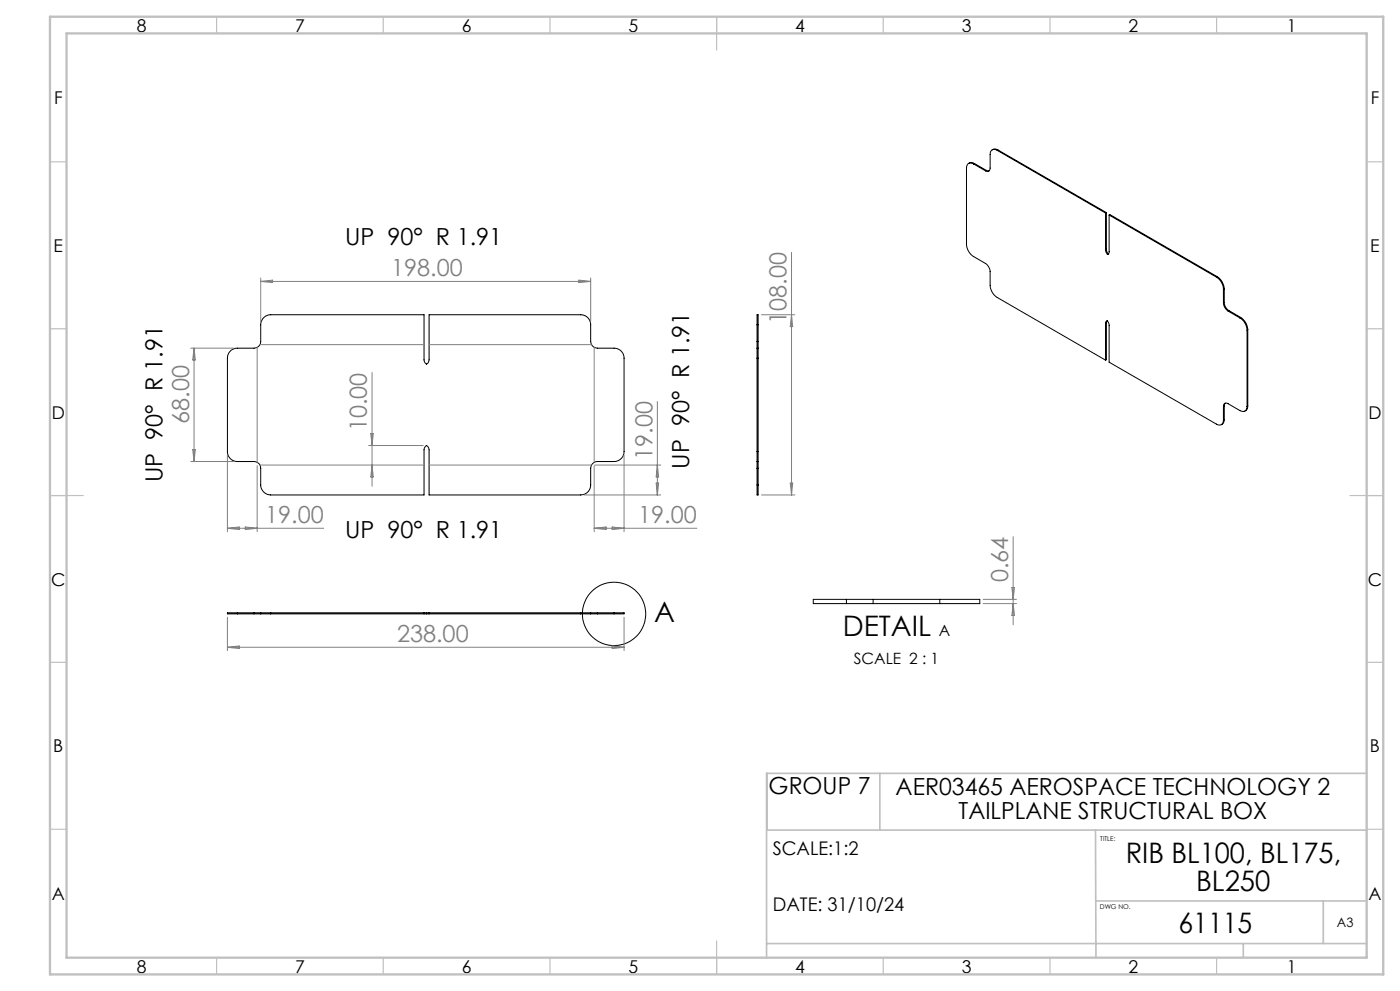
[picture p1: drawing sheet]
<svg xmlns="http://www.w3.org/2000/svg" width="420mm" height="297mm" viewBox="0 0 420 297" stroke-linecap="round" stroke-linejoin="round" font-family="sans-serif">
<g fill="none" stroke="#000" stroke-width=".3">
<path d="M290.6 49l.7-.3 1 .3M292.1 49.1a1.32 1.32 0 0 0-1.5-.1 1.32 1.32 0 0 0-.7 1.4v22.8a4.6 4.6 0 0 0 2.2 3.7l3.5 2a3.2 3.2 0 0 1 1.4 2.5v4.1a4.6 4.6 0 0 0 2.2 3.6l32.5 18.8M292.1 49.1l3.5 2.1M292.3 49l-.2 .1M292.3 49l3.5 2M295.8 51l.9 .2M295.8 51l-.2 .2M297.6 44.9l1.1-.2 .7 .2M299.2 45a1.29 1.29 0 0 0-1.5-.1 1.29 1.29 0 0 0-.7 1.4v4.1a.86 .86 0 0 1-.4 .9 .86 .86 0 0 1-1-.1M299.2 45l32.5 18.8M299.4 44.9l32.5 18.8M299.4 44.9l-.2 .1"/>
<path d="M331.7 74.9l.5 1.3M331.7 63.8v11.1M331.9 74.7l.5 1.4M331.9 63.7l-.2 .1M331.9 74.7l-.2 .2M331.9 63.7v11M332.4 76.1l-.2 .1M332.4 76.1h.1M332.7 64.4v11.2l-.1 .4-.4 .2M332.7 64.4l32.2 18.6M332.7 64.4l.3-.1 32.1 18.6M227.1 97.3v-3h.3v3"/>
<path d="M227.1 97.3v5M227.1 97.3h.3M227.4 97.3v5M331.7 96.9v-.1a.47 .47 0 0 1 .5-.6 .47 .47 0 0 1 .4 .6l.1 11.7 32.2 18.6a1.29 1.29 0 0 0 1.5 .2 1.29 1.29 0 0 0 .6-1.4M331.7 96.9v11M331.9 96.8v11l-.2 .1M331.9 96.8l-.2 .1M332.1 96.2l-.2 .6M364.9 83a4.5 4.5 0 0 1 2.1 3.7M365.1 82.9a4.6 4.6 0 0 1 2.2 3.7M365.1 82.9l-.2 .1M367 90.8a3.2 3.2 0 0 0 1.4 2.4"/>
<path d="M367 86.7v4.1M367.3 90.7a2.97 2.97 0 0 0 1.4 2.4M367.3 86.6l-.3 .1M367.3 90.7l-.3 .1M367.3 86.6v4.1M368.4 93.2l3.6 2.1M368.7 93.1l-.3 .1M368.7 93.1l3.5 2M372 95.3a4.6 4.6 0 0 1 2.1 3.7M372.2 95.1a4.6 4.6 0 0 1 2.1 3.7M372.2 95.1l-.2 .2M374.1 99v22.8"/>
<path d="M374.3 98.8l-.2 .2M374.3 98.8v22.9M69.3 105l1.4-.6 5.5-.1a1.99 1.99 0 0 0 2-2v-5a2.99 2.99 0 0 1 3-3h46l.1 14.1a.61 .61 0 0 0 .5 .6 .61 .61 0 0 0 .7-.4l.2-.8v-13.5h45.5a2.99 2.99 0 0 1 3 3v5a2.05 2.05 0 0 0 2 2h5a2.92 2.92 0 0 1 3 3v28a2.99 2.99 0 0 1-3 3h-5a2.05 2.05 0 0 0-2 2v5a2.98 2.98 0 0 1-3 3h-45.5v-13.6a.97 .97 0 0 0-.9-1.1l-.6 1.1v13.6h-46a3 3 0 0 1-3-3v-5a1.99 1.99 0 0 0-2-2h-5a2.99 2.99 0 0 1-3-3v-28l.2-1zM227.1 104.3v3M227.1 102.3v2M227.1 104.3h.3M227.1 107.3h.3M227.1 107.3v28M227.1 102.3h.3M227.4 104.3v3M227.4 102.3v2M227.4 107.3v28"/>
<path d="M227.1 135.3v3M227.1 138.3v2M227.1 138.3h.3M227.1 135.3h.3M227.4 135.3v3M227.4 138.3v2M367 121.8a.86 .86 0 0 1 .4-.9 .86 .86 0 0 1 1 .1l3.6 2a1.32 1.32 0 0 0 1.5 .2 1.32 1.32 0 0 0 .6-1.4M367 121.8v4.1M367.3 125.8l-.2 .7-.7 .8M367.3 121.7v4.1M367.3 121.7l-.3 .1M367.3 125.8l-.3 .1"/>
<path d="M367.6 120.8l-.3 .9M374.3 121.7l-.2 1-.6 .5M374.3 121.7l-.2 .1M227.1 145.3v3h.3v-3M227.1 140.3v5M227.1 140.3h.3M227.1 145.3h.3M227.4 140.3v5M253.9 179.6h-9.9v1.3h9.9M253.9 179.6h8M253.9 179.6v1.3M261.9 179.6v1.3"/>
<path d="M261.9 179.6h20M281.9 179.6h12v1.3h-12M281.9 179.6v1.3M71.2 183.7h-3v.3h3M71.2 183.7h5M71.2 184h5M71.2 183.7v.3M76.2 183.7h2M76.2 184h2M76.2 183.7v.3M78.2 183.7h3M78.2 184h3"/>
<path d="M78.2 183.7v.3M81.2 183.7h46M81.2 184h46M81.2 183.7v.3M127.2 183.7h.8M127.2 184h.8M127.2 183.7v.3M128 183.7h.7M128 184h.7M128 183.7v.3M128.7 183.7v.3M128.7 183.7h45.5"/>
<path d="M128.7 184h45.5M174.2 183.7h3M174.2 184h3M174.2 183.7v.3M177.2 183.7h2M177.2 184h2M177.2 183.7v.3M179.2 183.7h5M179.2 184h5M179.2 183.7v.3M184.2 183.7h3v.3h-3M184.2 183.7v.3"/>
<path d="M253.9 180.9h8M261.9 180.9h20"/>
<circle cx="184.2" cy="184" r="9.5"/>
</g>
<g fill="none" stroke="#808080" stroke-width=".3">
<path d="M237.5 75.6v72.7M78.2 83.3v13M78.2 84.3h99M78.2 84.3l3.6-.3v.7zM173.7 84l3.5 .3-3.5 .4zM177.2 83.3v13M228.5 94.3h9.9M237.5 94.3l.3 3.6h-.7zM57.2 104.3h13M58.2 104.3v34M58.2 104.3l.4 3.6h-.8zM77.2 104.1v34.5"/>
<path d="M78 103.3h49.2M111.6 111.7v34M128.7 103.3h48.7M178.3 104.1v34.5M57.2 138.3h13M57.8 134.8h.8l-.4 3.5zM68.2 136.3v23M77.2 139.6v19.7M78 139.4h49.2M110.6 133.5h16.4M111.2 130h.8l-.4 3.5zM111.6 139.4l.4 3.5h-.8z"/>
<path d="M128.7 139.4h48.7M178.3 139.6v19.7M178.4 139.4h19.8M187.2 136.3v23M197.2 139.4l.4 3.5h-.7zM197.2 120.3v28M68.2 158.3l3.6-.4v.8zM68.2 158.3h28.9M73.6 157.9l3.6 .4-3.6 .4zM175.2 148.3h23M178.3 158.3h30.8M178.3 158.3l3.5-.4v.8z"/>
<path d="M183.7 157.9l3.5 .4-3.5 .4zM196.9 144.8h.7l-.4 3.5zM228.5 148.3h9.9M237.1 144.8h.7l-.3 3.5zM295 179.6h9.9M303.6 176.1h.7l-.3 3.5zM304 160.9v26.4M68.2 185v10M68.2 194h119M68.2 194l3.6-.4v.8zM183.7 193.6l3.5 .4-3.5 .4zM187.2 185v10"/>
<path d="M295 180.9h9.9M304 180.9l.3 3.6h-.7z"/>
</g>
<g fill="none" stroke="#c0c0c0" stroke-width=".35">
<path d="M65 5v5M115 5v5M165 5v5M215 5v10M265 5v5M315 5v5M365 5v5M15 48.5h5M410 48.5h5M15 98.5h5M410 98.5h5M15 148.5h10"/>
<path d="M405 148.5h10M15 198.5h5M410 198.5h5M15 248.5h5M410 248.5h5M65 287v5M115 287v5M165 287v5M215 282v10M265 287v5M315 287v5M365 287v5"/>
</g>
<path d="M230 231.8v17M263.9 231.8v17M410 231.8h-180v55.2M230 248.8h180M328.6 248.8l.2 38.2M328.7 270h81.3M397 270v12.8M230 282.8h180M373 282.8v4.2" fill="none" stroke="#c0c0c0" stroke-width=".5"/>
<path d="M15 5h400v287h-400zM20 10h390v277h-390z" fill="none" stroke="#c0c0c0" stroke-width=".7"/>
<g font-size="8.5">
<text x="196.2" y="186.3">A</text>
<text x="252.8" y="190.7">DETAIL</text>
<text x="337.7" y="258.8">RIB BL100, BL175,</text>
<text x="358.8" y="266.9">BL250</text>
<text x="353.6" y="279.7">61115</text>
</g>
<g font-size="7.1">
<text x="103.5" y="73.5">UP 90° R 1.91</text>
<text x="206.8" y="140.5" transform="rotate(-90 206.8 140.5)">UP 90° R 1.91</text>
<text x="48.7" y="144.6" transform="rotate(-90 48.7 144.6)">UP 90° R 1.91</text>
<text x="103.5" y="161.2">UP 90° R 1.91</text>
<text x="230.6" y="238">GROUP 7</text>
<text x="268.7" y="238.3">AER03465 AEROSPACE TECHNOLOGY 2</text>
<text x="287.6" y="245.3">TAILPLANE STRUCTURAL BOX</text>
</g>
<g font-size="7.1" fill="#808080">
<text x="117.3" y="82.8">198.00</text>
<text x="235.9" y="97.1" transform="rotate(-90 235.9 97.1)">108.00</text>
<text x="56.7" y="127" transform="rotate(-90 56.7 127)">68.00</text>
<text x="110.1" y="129.2" transform="rotate(-90 110.1 129.2)">10.00</text>
<text x="195.7" y="137.9" transform="rotate(-90 195.7 137.9)">19.00</text>
<text x="79.5" y="156.8">19.00</text>
<text x="191.5" y="156.8">19.00</text>
<text x="302.4" y="174.5" transform="rotate(-90 302.4 174.5)">0.64</text>
<text x="119.1" y="192.4">238.00</text>
</g>
<g font-size="5.6">
<text x="231.8" y="256.2">SCALE:1:2</text>
<text x="231.8" y="273">DATE: 31/10/24</text>
</g>
<g font-size="5.3">
<text x="41" y="9.5">8</text>
<text x="88.5" y="9.5">7</text>
<text x="138.5" y="9.5">6</text>
<text x="188.5" y="9.5">5</text>
<text x="238.5" y="9.5">4</text>
<text x="288.5" y="9.5">3</text>
<text x="338.5" y="9.5">2</text>
<text x="386" y="9.5">1</text>
<text x="16.2" y="31.2">F</text>
<text x="411.2" y="31.2">F</text>
<text x="16.1" y="75.5">E</text>
<text x="411.1" y="75.5">E</text>
<text x="15.5" y="125.5">D</text>
<text x="410.5" y="125.5">D</text>
<text x="15.4" y="175.5">C</text>
<text x="410.4" y="175.5">C</text>
<text x="16" y="225.5">B</text>
<text x="411" y="225.5">B</text>
<text x="15.5" y="269.7">A</text>
<text x="410.5" y="269.7">A</text>
<text x="41" y="291.5">8</text>
<text x="88.5" y="291.5">7</text>
<text x="138.5" y="291.5">6</text>
<text x="188.5" y="291.5">5</text>
<text x="238.5" y="291.5">4</text>
<text x="288.5" y="291.5">3</text>
<text x="338.5" y="291.5">2</text>
<text x="386" y="291.5">1</text>
</g>
<g font-size="4.7">
<text x="281.7" y="190.7">A</text>
<text x="256.2" y="198.9">SCALE 2 : 1</text>
</g>
<text font-size="3.9" x="401.1" y="277.7">A3</text>
<g font-size="2">
<text x="330.1" y="251.9">TITLE:</text>
<text x="330" y="272.5">DWG NO.</text>
</g>
</svg>
